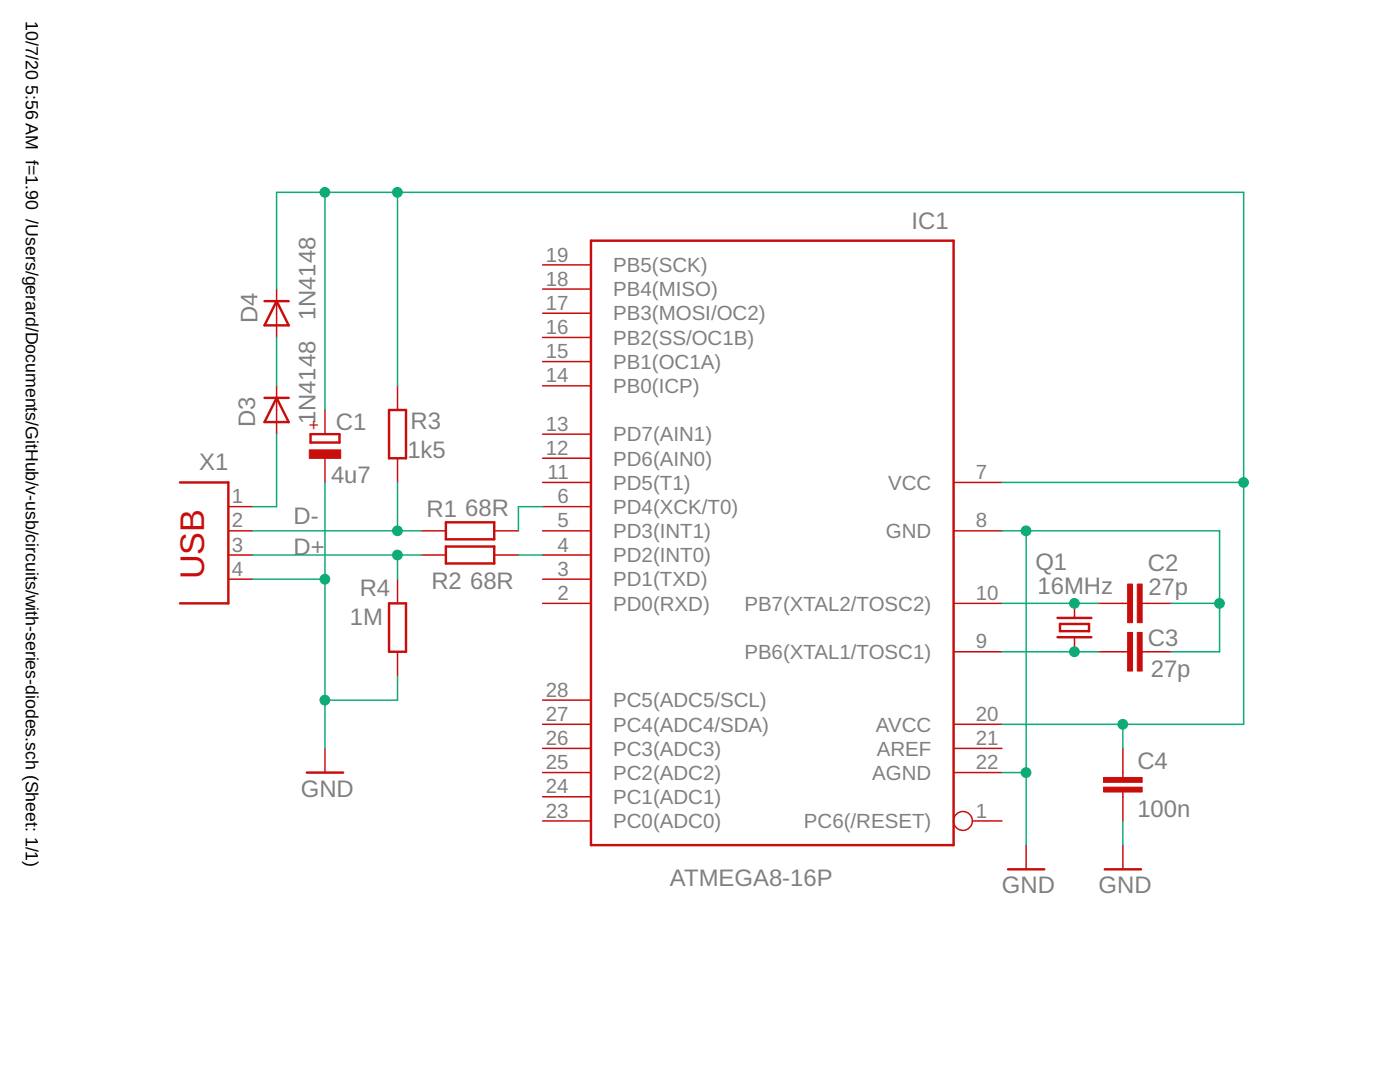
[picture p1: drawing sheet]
<svg xmlns="http://www.w3.org/2000/svg" width="279mm" height="216mm" viewBox="0 0 279 216" stroke-linecap="round" stroke-linejoin="round" font-family="sans-serif">
<g fill="none" stroke="#c90d0c" stroke-width=".49">
<path d="M117.9 48h72.4v120.6h-72.4zM52.8 79.4h4.8M52.8 60.1h4.8M55.2 79.4l2.4 4.8h-4.8zM55.2 60.1l2.4 4.8h-4.8zM35.9 96.3h9.7v24.1h-9.7M62 86.6h5.8v1.7h-5.8zM77.6 81.8h3.4v9.6h-3.4zM89 104.2h9.6v3.4h-9.6zM89 109.1h9.6v3.3h-9.6zM77.6 120.4h3.4v9.6h-3.4zM211.1 123.3h6.7"/>
<path d="M211.1 127.1h6.7M211.5 124.5h5.8v1.4h-5.8zM61.2 154.2h7.3M201.2 173.5h7.2M220.5 173.5h7.2"/>
</g>
<g fill="none" stroke="#c90d0c" stroke-width=".3">
<path d="M55.2 57.7v9.6M108.3 52.9h9.6M108.3 57.7h9.6M55.2 77v9.6M79.3 77v4.8M108.3 62.5h9.6M108.3 67.3h9.6M108.3 72.2h9.6M108.3 77h9.6M64.9 81.8v4.8M64.9 91.4v4.9M79.3 91.4v4.9"/>
<path d="M108.3 96.3h9.6M108.3 86.6h9.6M108.3 91.4h9.6M190.3 96.3h9.7M45.6 101.1h4.8M45.6 105.9h4.8M45.6 110.7h4.8M45.6 115.6h4.8M79.3 115.6v4.8M84.2 105.9h4.8M84.2 110.7h4.8M98.6 105.9h4.9"/>
<path d="M98.6 110.7h4.9M108.3 101.1h9.6M108.3 105.9h9.6M108.3 110.7h9.6M108.3 115.6h9.6M190.3 105.9h9.7M79.3 130v4.9M108.3 120.4h9.6M108.3 139.7h9.6M190.3 120.4h9.7M190.3 130h9.7M214.4 120.4v2.9"/>
<path d="M214.4 127.1v2.9M219.3 120.4h5.7M219.3 130h5.7M227.9 120.4h5.8M227.9 130h5.8M64.9 149.3v4.9M108.3 154.2h9.6M108.3 149.3h9.6M108.3 144.5h9.6M108.3 159h9.6M190.3 154.2h9.7M190.3 149.3h9.7"/>
<path d="M190.3 144.5h9.7M224.1 149.3v5.8M224.1 158v5.8M108.3 163.8h9.6M194.1 163.8h5.9M204.8 168.6v4.9M224.1 168.6v4.9"/>
<circle cx="192.2" cy="163.8" r="1.88"/>
</g>
<g fill="#c90d0c" stroke="#c90d0c" stroke-width=".2">
<path d="M61.7 89.8h6.3v1.7h-6.3z"/>
<path d="M227 116.5h.9v7.7h-.9z"/>
<path d="M225 116.5h1v7.7h-1z"/>
<path d="M227 126.2h.9v7.7h-.9z"/>
<path d="M225 126.2h1v7.7h-1z"/>
<path d="M220.2 157.1h7.7v.9h-7.7z"/>
<path d="M220.2 155.1h7.7v1h-7.7z"/>
</g>
<g fill="none" stroke="#0dab76" stroke-width=".3">
<path d="M64.9 38.4v43.4M79.3 38.4v38.6M55.2 57.7v-19.3h193v106.1h-48.2M55.2 67.3v9.7M55.2 86.6v14.5h-4.8M64.9 96.3v53M79.3 96.3v9.6M200 96.3h48.2M50.4 110.7h33.8M50.4 105.9h33.8M50.4 115.6h14.5M79.3 110.7v4.9"/>
<path d="M103.5 110.7h4.8M108.3 101.1h-4.8v4.8M200 105.9h43.4v24.1h-9.7M204.8 105.9v62.7M79.3 134.9v4.8h-14.4M200 120.4h19.3M200 130h19.3M233.7 120.4h9.7M200 154.2h4.8M224.1 144.5v4.8M224.1 163.8v4.8"/>
</g>
<g fill="#0dab76" stroke="#0dab76" stroke-width=".2">
<circle cx="243.4" cy="120.4" r=".97"/>
<circle cx="204.8" cy="105.9" r=".97"/>
<circle cx="204.8" cy="154.2" r=".97"/>
<circle cx="64.8" cy="115.6" r=".97"/>
<circle cx="64.8" cy="139.7" r=".97"/>
<circle cx="214.4" cy="130" r=".97"/>
<circle cx="214.4" cy="120.4" r=".97"/>
<circle cx="224.1" cy="144.5" r=".97"/>
<circle cx="248.2" cy="96.3" r=".97"/>
<circle cx="79.3" cy="38.4" r=".97"/>
<circle cx="64.8" cy="38.4" r=".97"/>
<circle cx="79.3" cy="105.9" r=".97"/>
<circle cx="79.3" cy="110.7" r=".97"/>
</g>
<text font-size="6.8" fill="#c90d0c" x="40.7" y="115.6" transform="rotate(-90 40.7 115.6)">USB</text>
<g font-size="4.8" fill="#808080">
<text x="181.9" y="45.6">IC1</text>
<text x="51.4" y="64.4" transform="rotate(-90 51.4 64.4)">D4</text>
<text x="63" y="64" transform="rotate(-90 63 64)">1N4148</text>
<text x="50.9" y="85.2" transform="rotate(-90 50.9 85.2)">D3</text>
<text x="63" y="84.7" transform="rotate(-90 63 84.7)">1N4148</text>
<text x="67" y="85.7">C1</text>
<text x="81.9" y="85.6">R3</text>
<text x="39.7" y="93.9">X1</text>
<text x="81.3" y="91.5">1k5</text>
<text x="66.1" y="96.3">4u7</text>
<text x="58.6" y="104.5">D-</text>
<text x="85.1" y="103.1">R1</text>
<text x="92.8" y="103">68R</text>
<text x="58.6" y="110.7">D+</text>
<text x="206.6" y="113.7">Q1</text>
<text x="229.1" y="113.9">C2</text>
<text x="71.8" y="118.9">R4</text>
<text x="86.1" y="117.5">R2</text>
<text x="93.8" y="117.5">68R</text>
<text x="207.1" y="118.5">16MHz</text>
<text x="229.2" y="118.7">27p</text>
<text x="69.8" y="124.7">1M</text>
<text x="229.1" y="128.8">C3</text>
<text x="229.7" y="135.1">27p</text>
<text x="227" y="153.4">C4</text>
<text x="60" y="159">GND</text>
<text x="227" y="163.1">100n</text>
<text x="133.7" y="176.8">ATMEGA8-16P</text>
<text x="200" y="178.3">GND</text>
<text x="219.3" y="178.3">GND</text>
</g>
<g font-size="4.1" fill="#808080">
<text x="108.9" y="52.2">19</text>
<text x="108.9" y="57">18</text>
<text x="122.4" y="54.3">PB5(SCK)</text>
<text x="122.4" y="59.1">PB4(MISO)</text>
<text x="108.9" y="61.8">17</text>
<text x="122.4" y="64">PB3(MOSI/OC2)</text>
<text x="108.9" y="66.7">16</text>
<text x="108.9" y="71.5">15</text>
<text x="122.4" y="68.8">PB2(SS/OC1B)</text>
<text x="108.9" y="76.3">14</text>
<text x="122.4" y="73.6">PB1(OC1A)</text>
<text x="122.4" y="78.4">PB0(ICP)</text>
<text x="108.9" y="86">13</text>
<text x="122.4" y="88.1">PD7(AIN1)</text>
<text x="108.9" y="90.8">12</text>
<text x="109.3" y="95.6">11</text>
<text x="122.4" y="92.9">PD6(AIN0)</text>
<text x="194.8" y="95.6">7</text>
<text x="46.2" y="100.4">1</text>
<text x="111.2" y="100.4">6</text>
<text x="122.4" y="97.7">PD5(T1)</text>
<text x="177.3" y="97.7">VCC</text>
<text x="46.2" y="105.2">2</text>
<text x="111.2" y="105.2">5</text>
<text x="122.4" y="102.5">PD4(XCK/T0)</text>
<text x="122.4" y="107.4">PD3(INT1)</text>
<text x="176.8" y="107.4">GND</text>
<text x="194.8" y="105.2">8</text>
<text x="46.2" y="110.1">3</text>
<text x="111.2" y="110.1">4</text>
<text x="122.4" y="112.2">PD2(INT0)</text>
<text x="46.2" y="114.9">4</text>
<text x="111.2" y="114.9">3</text>
<text x="111.2" y="119.7">2</text>
<text x="122.4" y="117">PD1(TXD)</text>
<text x="194.8" y="119.7">10</text>
<text x="122.4" y="121.8">PD0(RXD)</text>
<text x="148.6" y="121.8">PB7(XTAL2/TOSC2)</text>
<text x="148.6" y="131.5">PB6(XTAL1/TOSC1)</text>
<text x="194.8" y="129.4">9</text>
<text x="108.9" y="139">28</text>
<text x="108.9" y="143.8">27</text>
<text x="122.4" y="141.1">PC5(ADC5/SCL)</text>
<text x="194.8" y="143.8">20</text>
<text x="108.9" y="148.7">26</text>
<text x="122.4" y="146">PC4(ADC4/SDA)</text>
<text x="174.8" y="146">AVCC</text>
<text x="194.8" y="148.7">21</text>
<text x="108.9" y="153.5">25</text>
<text x="122.4" y="150.8">PC3(ADC3)</text>
<text x="122.4" y="155.6">PC2(ADC2)</text>
<text x="174.1" y="155.6">AGND</text>
<text x="175" y="150.8">AREF</text>
<text x="194.8" y="153.5">22</text>
<text x="108.9" y="158.3">24</text>
<text x="122.4" y="160.4">PC1(ADC1)</text>
<text x="108.9" y="163.1">23</text>
<text x="122.4" y="165.3">PC0(ADC0)</text>
<text x="160.4" y="165.3">PC6(/RESET)</text>
<text x="194.8" y="163.1">1</text>
</g>
<g font-size="3.5">
<text x="5.2" y="4.2" transform="rotate(90 5.2 4.2)">10/7/20</text>
<text x="5.2" y="17" transform="rotate(90 5.2 17)">5:56 AM f=1.90 /Users/gerard/Documents/GitHub/v-usb/circuits/with-series-diodes.sch (Sheet: 1/1)</text>
</g>
<text font-size="3.4" fill="#c90d0c" x="63.8" y="85.9" transform="rotate(-90 63.8 85.9)">+</text>
</svg>
